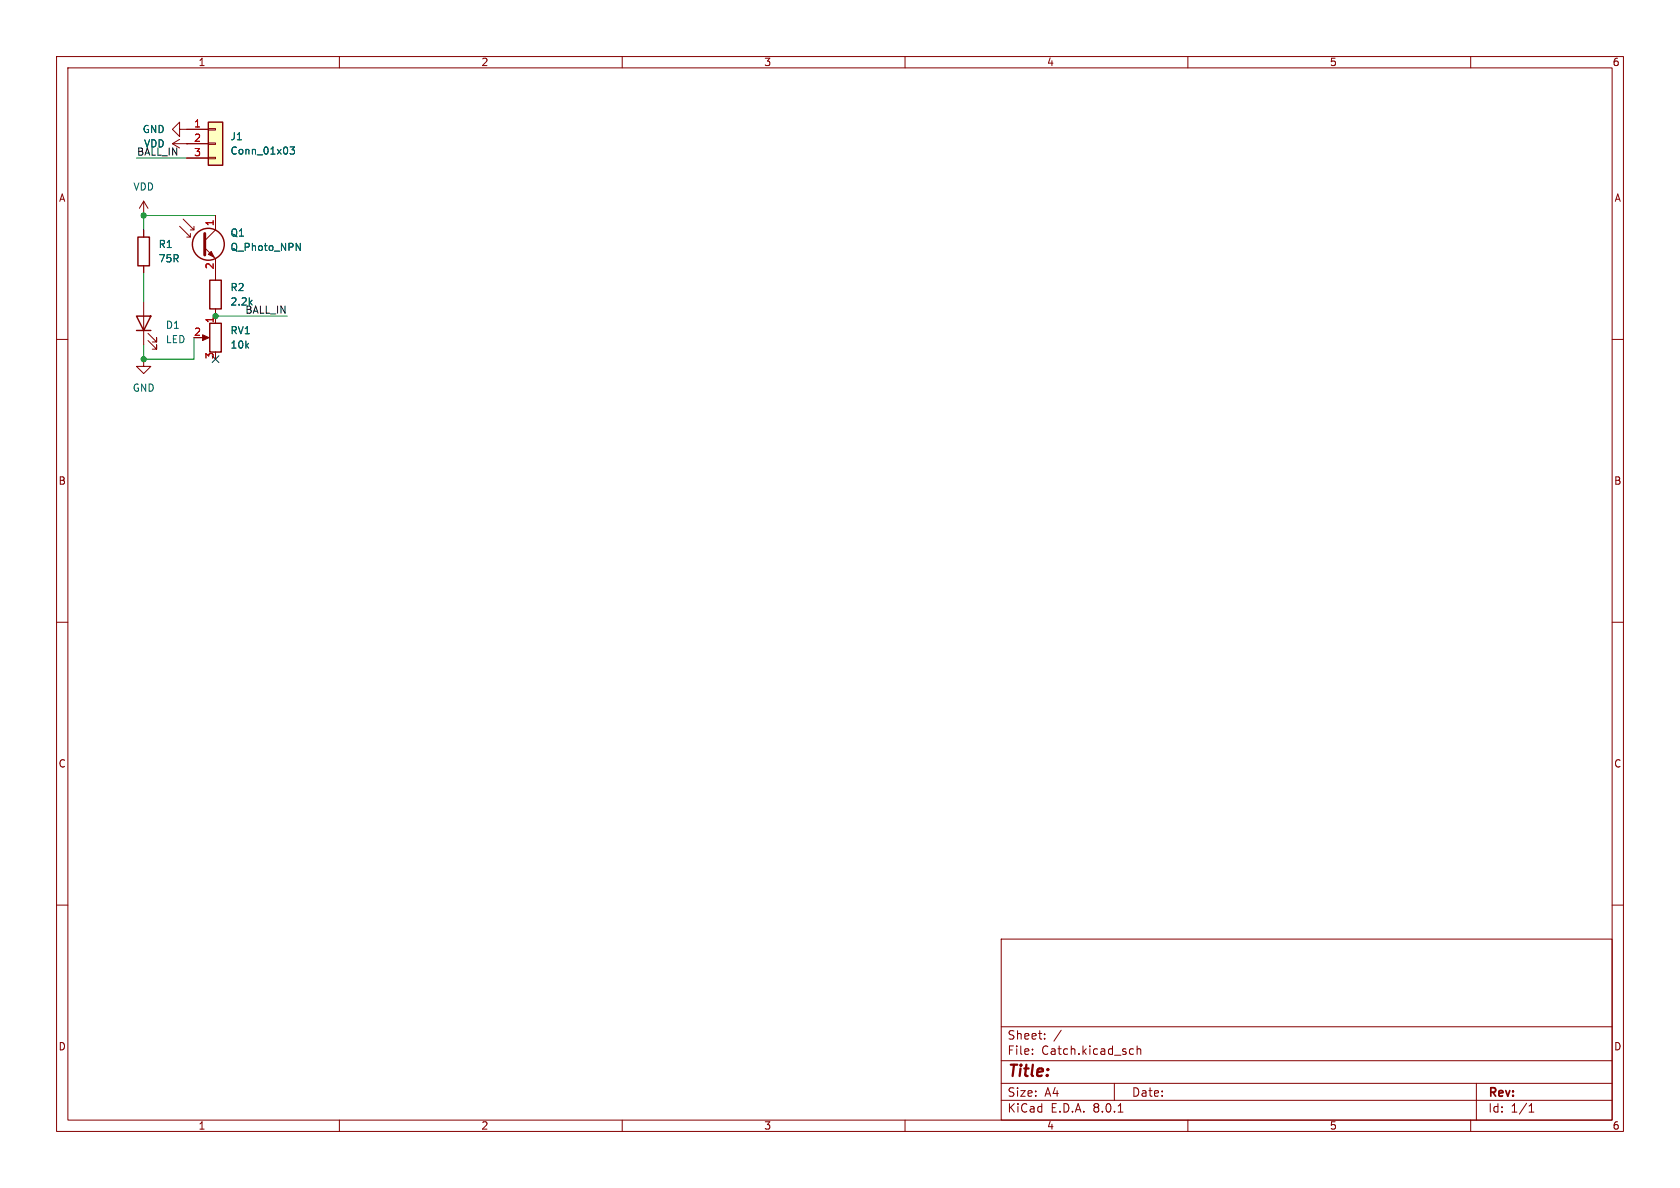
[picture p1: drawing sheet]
<svg xmlns="http://www.w3.org/2000/svg" width="297mm" height="210mm" viewBox="0 0 297 210" stroke-linecap="round" stroke-linejoin="round" font-family="sans-serif">
<g fill="none" stroke="#840000" stroke-width=".18">
<path d="M10 10h277v190h-277zM12 12h273v186h-273zM60 10v2M110 10v2M160 10v2M210 10v2M260 10v2M10 60h2M25.4 40.6v1.3M25.4 47v1.3M25.4 53.3v7.7M26.2 58.9l1.5 1.6v-.8v.8h-.8"/>
<path d="M285 60h2M25.4 63.5v1.3h1.3l-1.3 1.2-1.3-1.2h1.3M25.4 63.5h.1M26.2 60.2l1.5 1.5v-.7v.7h-.8M10 110h2M285 110h2M10 160h2M285 160h2M177 166h108v32h-108zM60 198v2M110 198v2M160 198v2"/>
<path d="M177 194.5h108M177 191.5h108M177 187.5h108M177 181.5h108M182.5 186.3v.1M182.5 185.5v.1M184.7 183.6v.1M184.7 182.8v.1M187.6 182.1l-1.3 2M197 191.5v3M197.7 196.6h.8M200 185.4l.4 .1"/>
<path d="M200.4 186.3l-.4 .1M201 185.5l.2-.1 .4 .1 .1 .9M201 184.9v1.5M210 198v2M260 198v2M261 191.5v6.5M270.3 196.6h.9M270.3 195.5l.4-.4v1.5"/>
</g>
<path d="M24.1 55.9h2.6l-1.3 2.5zM24.1 58.4h2.6M24.4 41.9h2v5.1h-2z" fill="none" stroke="#840000" stroke-width=".25"/>
<path d="M36.8 21.6h2.6v7.6h-2.6z" fill="#ffffc2"/>
<g fill="none" stroke="#840000" stroke-width=".18">
<path d="M25.4 38.1h.1M25.4 35.6l-.8 1.2M25.4 35.6v2.5M25.4 35.6l.8 1.2M30.5 25.4h6.3M30.5 25.4l1.2 .8M31.7 22.9v-1.3l-1.2 1.3 1.2 1.2v-1.2h5.1M31.7 24.6l-1.2 .8M32.4 38.7l1.9 1.9v-.6M33 25.4h.1M33 27.9h3.8M36.8 27.8h1.3v.3h-1.3z"/>
<path d="M36.8 25.3h1.3v.2h-1.3zM36.8 22.7h1.3v.3h-1.3zM38.1 38.1v2.5l-1.9 1.9M25.4 40.6v1.3M25.4 47v1.3M31.7 40l2 1.9v-.6M33 41.9h.7M33.7 40.6h.6M35.6 59.7h1M36.2 43.8l1.9 1.9v3.8M38.1 54.6v2.6"/>
</g>
<g fill="none" stroke="#840000" stroke-width=".25">
<path d="M36.8 21.6h2.6v7.6h-2.6zM37.1 57.2h2v5h-2zM37.1 49.5h2v5.1h-2z"/>
<circle cx="36.8" cy="43.2" r="2.82"/>
</g>
<path d="M51.3 26h.8l-.5 .5 .4 .1v.5l-.2 .1-.5-.1M52.4 43l.7 1.3v-1.3" fill="none" stroke="#006464" stroke-width=".18"/>
<path d="M36.2 41.3v3.8" fill="none" stroke="#840000" stroke-width=".51"/>
<g fill="#840000" stroke="#840000" stroke-width=".18">
<path d="M37.3 44.5l.5 1-1-.5z"/>
<path d="M35.8 59.2l1.2 .5-1.2 .5z"/>
</g>
<path d="M24.1 27.9h8.9M38.1 38.1h-12.7v2.5M25.4 48.3v5M34.3 59.7v3.8h-8.9v-2.5M38.1 55.9h12.7" fill="none" stroke="#009600" stroke-width=".18"/>
<path d="M37.5 62.9l1.2 1.2M38.7 62.9l-1.2 1.2" fill="none" stroke="#000084" stroke-width=".18"/>
<g fill="#009600" stroke="#009600" stroke-width=".18">
<circle cx="25.4" cy="63.5" r=".46"/>
<circle cx="38.1" cy="55.9" r=".46"/>
<circle cx="25.4" cy="38.1" r=".46"/>
</g>
<text font-size="2.8" fill="#840000" x="178" y="190.9">Title:</text>
<g font-size="2.1" fill="#840000">
<text x="178" y="184">Sheet:</text>
<text x="178" y="186.7">File:</text>
<text x="184.1" y="186.7">Catch.kicad_sch</text>
<text x="178" y="196.9">KiCad</text>
<text x="178" y="194.1">Size:</text>
<text x="184.7" y="194.1">A4</text>
<text x="185.7" y="196.9">E.D.A.</text>
<text x="193.3" y="196.9">8.0.1</text>
<text x="200" y="194.1">Date:</text>
<text x="263" y="194.3">Rev:</text>
<text x="263" y="196.9">Id:</text>
<text x="267.1" y="196.9">1/1</text>
</g>
<g font-size="1.8" fill="#840000">
<text x="35" y="11.9">1</text>
<text x="85" y="11.9">2</text>
<text x="135" y="11.9">3</text>
<text x="185" y="11.9">4</text>
<text x="235" y="11.9">5</text>
<text x="285" y="11.9">6</text>
<text x="10.3" y="35.9">A</text>
<text x="285.3" y="35.9">A</text>
<text x="10.3" y="85.9">B</text>
<text x="285.3" y="85.9">B</text>
<text x="10.3" y="135.9">C</text>
<text x="285.3" y="135.9">C</text>
<text x="10.3" y="185.9">D</text>
<text x="285.3" y="185.9">D</text>
<text x="35" y="199.9">1</text>
<text x="85" y="199.9">2</text>
<text x="135" y="199.9">3</text>
<text x="185" y="199.9">4</text>
<text x="235" y="199.9">5</text>
<text x="285" y="199.9">6</text>
</g>
<g font-size="1.8" fill="#006464">
<text x="25.1" y="23.7">GND</text>
<text x="25.4" y="26.3">VDD</text>
<text x="40.6" y="25">J1</text>
<text x="40.6" y="27.5">Conn_01x03</text>
<text x="23.5" y="33.9">VDD</text>
<text x="27.9" y="44">R1</text>
<text x="27.9" y="46.6">75R</text>
<text x="40.6" y="42">Q1</text>
<text x="40.6" y="44.6">Q_Photo_NPN</text>
<text x="40.6" y="51.7">R2</text>
<text x="29.2" y="58.3">D1</text>
<text x="40.6" y="59.3">RV1</text>
<text x="40.6" y="54.2">2.2k</text>
<text x="29.2" y="60.9">LED</text>
<text x="40.6" y="61.8">10k</text>
<text x="23.4" y="69.4">GND</text>
</g>
<g font-size="1.8" fill="#a90000">
<text x="34.2" y="22.6">1</text>
<text x="34.2" y="25.1">2</text>
<text x="34.2" y="27.7">3</text>
<text x="37.8" y="40.1" transform="rotate(-90 37.8 40.1)">1</text>
<text x="37.8" y="47.7" transform="rotate(-90 37.8 47.7)">2</text>
<text x="34.2" y="59.4">2</text>
<text x="37.8" y="57.2" transform="rotate(-90 37.8 57.2)">1</text>
<text x="37.8" y="63.6" transform="rotate(-90 37.8 63.6)">3</text>
</g>
<g font-size="1.8" fill="#0f0f0f">
<text x="24.1" y="27.6">BALL_IN</text>
<text x="43.3" y="55.5">BALL_IN</text>
</g>
</svg>
